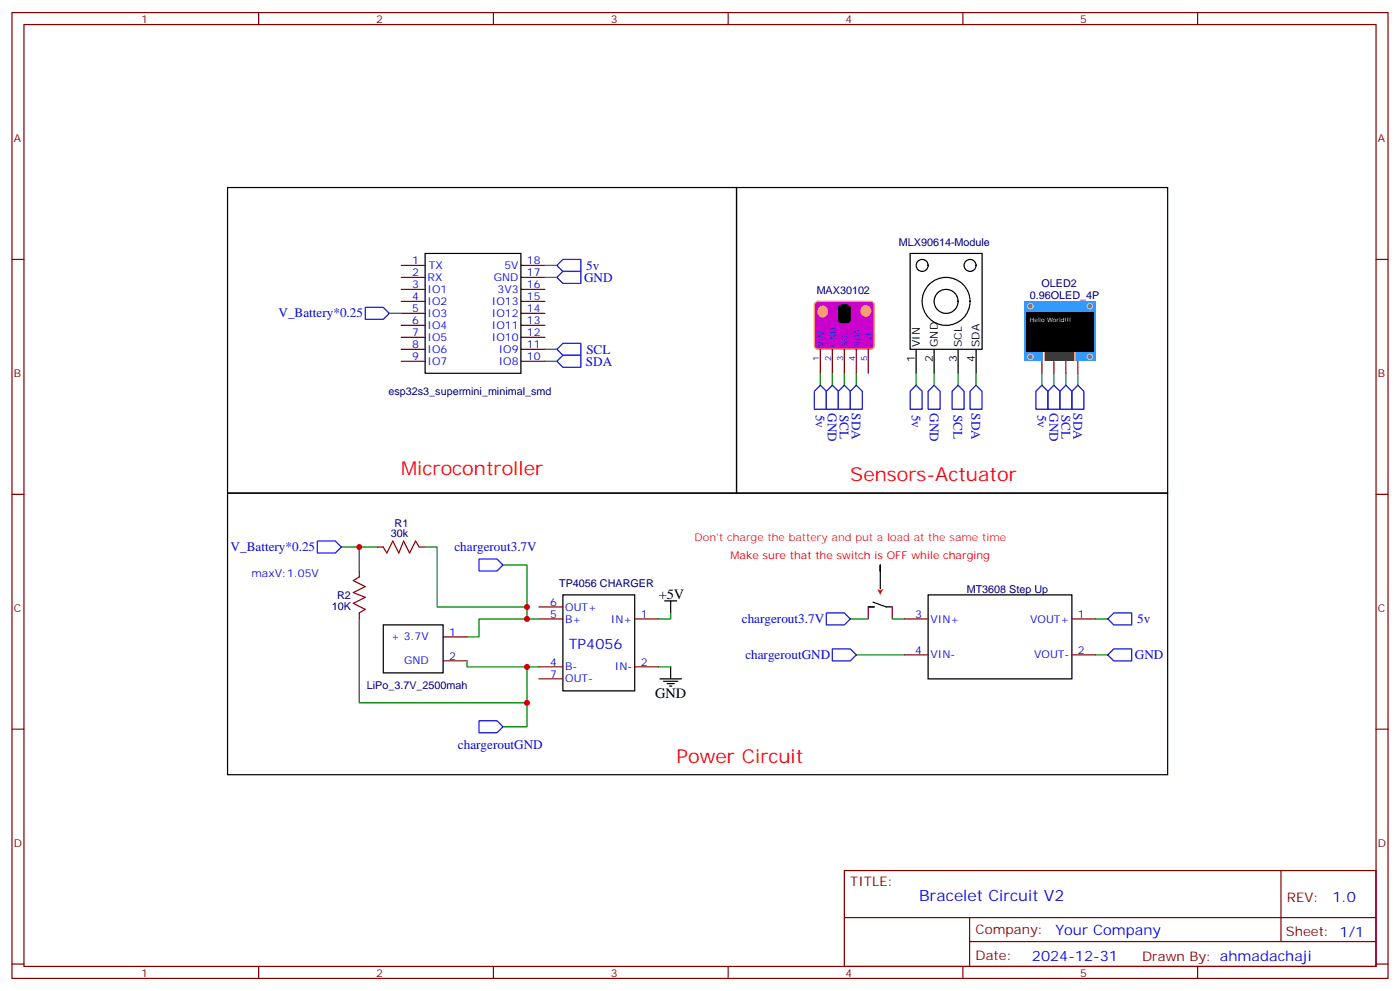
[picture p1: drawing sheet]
<svg xmlns="http://www.w3.org/2000/svg" width="412mm" height="292mm" viewBox="0 0 412 292" stroke-linecap="round" stroke-linejoin="round" font-family="sans-serif">
<g fill="none" stroke="#870000" stroke-width=".35">
<path d="M3.5 3.7h405.4v284.3h-405.4zM7.1 7.2h398.2v277.3h-398.2zM76.2 3.7v3.5M145.3 3.7v3.5M214.5 3.7v3.5M283.6 3.7v3.5M352.8 3.7v3.5M3.5 76.4h3.6M405.3 76.4h3.6M3.5 145.5h3.6M405.3 145.5h3.6M3.5 214.7h3.6"/>
<path d="M405.3 214.7h3.6M248.7 256.3h156.6v28.2h-156.6zM377.3 256.3v20.9M248.7 270.1h156.5M285.6 277.2h119.6M285.6 270.1v14.2M3.5 283.8h3.6M76.2 284.5v3.5M145.3 284.5v3.5M214.5 284.5v3.5M283.6 284.5v3.5M352.8 284.5v3.5"/>
<path d="M405.3 283.8h3.6"/>
</g>
<path d="M240.1 89.2l.8-.5h15.6l.6 .2 .4 .9v12l-.2 .6-.8 .4h-15.6l-.6-.2-.4-.8v-12z" fill="#c0c" stroke="#eda614" stroke-width=".35"/>
<path d="M241.7 102.8v7.1M245.2 102.8v7.1M248.7 102.8v7.1M252.2 102.8v7.1M255.8 102.8v7.1" fill="none" stroke="#870000" stroke-width=".35"/>
<path d="M247.2 90.2l.8-.4h1.7l.6 .4 .2 .6v3.2l-.5 .9a3.2 3.2 0 0 1-2.3 .1l-.6-.4-.2-.6v-3.2z" fill="#000" stroke="#000" stroke-width=".35"/>
<g fill="#eda614" stroke="#eda614" stroke-width=".35">
<path d="M254.2 90.3a1.49 1.49 0 0 1 2.3 1.2 1.49 1.49 0 0 1-2.3 1.3 1.71 1.71 0 0 1 0-2.5z"/>
<path d="M241.5 90.4a1.49 1.49 0 0 1 2.3 1.3 1.49 1.49 0 0 1-2.3 1.3 1.71 1.71 0 0 1 0-2.6z"/>
</g>
<g fill="#fff" stroke="#000" stroke-width=".35">
<path d="M268.1 74.6h21.2v28.2h-21.2z"/>
<circle cx="285.7" cy="78.1" r="1.76"/>
<circle cx="271.6" cy="78.1" r="1.76"/>
<circle cx="278.7" cy="88.7" r="7.1"/>
<circle cx="278.7" cy="88.7" r="3.5"/>
</g>
<path d="M125.2 74.6h28.3v35.3h-28.3zM269.9 102.8v7.1M275.2 102.8v7.1M282.2 102.8v7.1M287.5 102.8v7.1M165.8 175.2h21.2v28.2h-21.2zM255.8 178.7h1.7M257.2 177.3l3.9 1.4h1.7M273.4 175.2h42.3v24.6h-42.3zM112.9 184h17.6v14.1h-17.6z" fill="none" stroke="#000" stroke-width=".35"/>
<g fill="none" stroke="#870000" stroke-width=".35">
<path d="M118.2 78.1h7M153.5 78.1h7M118.2 81.7h7M118.2 85.2h7M118.2 88.7h7M118.2 92.3h7M118.2 95.8h7M118.2 99.3h7M153.5 81.7h7M153.5 85.2h7M153.5 88.7h7M153.5 92.3h7"/>
<path d="M153.5 95.8h7M153.5 99.3h7M118.2 102.8h7M118.2 106.4h7M153.5 102.8h7M153.5 106.4h7M306.9 106.4v3.5M310.4 106.4v3.5M314 106.4v3.5M317.5 106.4v3.5M158.7 178.7h7.1M255.8 178.7v3.5"/>
<path d="M262.8 178.7v3.5M130.5 187.5h7.1M130.5 194.6h7.1M158.7 182.2h7.1M158.7 196.3h7.1M158.7 199.8h7.1M187 182.2h7M187 196.3h7M266.3 182.2h7.1M266.3 192.8h7.1M315.7 182.2h7.1M315.7 192.8h7.1"/>
</g>
<path d="M301.6 88.7h21.2v17.7h-21.2z" fill="#39f"/>
<g fill="#666" stroke="#ccc" stroke-width=".35">
<circle cx="303.5" cy="105.1" r=".81"/>
<circle cx="321" cy="105.1" r=".81"/>
<circle cx="303.5" cy="90.1" r=".81"/>
<circle cx="321" cy="90.1" r=".81"/>
</g>
<path d="M307.4 103.5h9.6v2.9h-9.6z" fill="#fff"/>
<g fill="#fc0">
<path d="M307.5 103.5h.5v2.9h-.5z"/>
<path d="M316.4 103.5h.5v2.9h-.5z"/>
</g>
<path d="M308.1 103.5h8.3v2.9h-8.3z" fill="#333"/>
<path d="M302.3 91.9h19.8v11.7h-19.8z" fill="#000"/>
<g fill="none" stroke="#008700" stroke-width=".35">
<path d="M160.5 78.1h3.5M114.7 92.3h3.5M160.5 81.7h3.5M160.5 106.4h3.5M160.5 102.8h3.5M241.7 109.9v3.5M245.2 109.9v3.5M248.7 109.9v3.5M252.2 109.9v3.5M269.9 109.9v3.5M275.2 109.9v3.5M282.2 109.9v3.5"/>
<path d="M287.5 109.9v3.5M306.9 109.9v3.5M310.4 109.9v3.5M314 109.9v3.5M317.5 109.9v3.5M100.5 161h10.6M105.8 161v7.1M125.2 161h3.6v17.7h26.4v-12.4h-7M155.2 178.7v3.5M105.8 182.2v24.7h49.4M137.6 194.6v1.7h21.1M155.2 196.3v10.6"/>
<path d="M158.7 182.2h-17.6v5.3h-3.5M194 196.3h3.6M197.6 180.4v1.8h-3.6M250.5 182.2h5.3M252.2 192.8h14.1M262.8 182.2h3.5M322.8 192.8h3.5M322.8 182.2h3.5M155.2 206.9v7.1h-7"/>
</g>
<path d="M67 55.2h150v90h-150zM217 55.2h127v90h-127zM67 145.2h277v82.9h-277zM195.8 176.9h3.5M197.6 176.9v3.5M194.4 199.8h6.3M197.6 196.3v3.5M195.4 200.6h4.3M196.5 201.3h2.1M197.2 202h.7" fill="none" stroke="#000" stroke-width=".35"/>
<g fill="none" stroke="#00f" stroke-width=".35">
<path d="M165.8 76.4h5.3v3.5h-5.3l-1.8-1.8zM165.8 79.9h5.3v3.5h-5.3l-1.8-1.7zM107.6 90.5h5.3l1.8 1.8-1.8 1.7h-5.3zM165.8 101.1h5.3v3.5h-5.3l-1.8-1.8zM165.8 104.6h5.3v3.5h-5.3l-1.8-1.7zM239.9 115.2l1.8-1.8 1.7 1.8v5.3h-3.5zM243.4 115.2l1.8-1.8 1.7 1.8v5.3h-3.5zM246.9 115.2l1.8-1.8 1.8 1.8v5.3h-3.6zM250.5 115.2l1.7-1.8 1.8 1.8v5.3h-3.5zM268.1 115.2l1.8-1.8 1.7 1.8v5.3h-3.5zM275.2 113.4l1.7 1.8v5.3h-3.5v-5.3zM282.2 113.4l1.8 1.8v5.3h-3.5v-5.3z"/>
<path d="M285.8 115.2l1.7-1.8 1.8 1.8v5.3h-3.5zM306.9 113.4l1.8 1.8v5.3h-3.5v-5.3zM308.7 115.2l1.7-1.8 1.8 1.8v5.3h-3.5zM314 113.4l1.7 1.8v5.3h-3.5v-5.3zM315.7 115.2l1.8-1.8 1.8 1.8v5.3h-3.6zM93.5 159.3h5.3l1.7 1.7-1.7 1.8h-5.3zM141.1 164.6h5.3l1.8 1.7-1.8 1.8h-5.3zM243.4 180.4h5.3l1.8 1.8-1.8 1.8h-5.3zM245.2 191h5.3l1.7 1.8-1.7 1.8h-5.3zM326.3 182.2l1.8-1.8h5.3v3.6h-5.3zM328.1 191h5.3v3.6h-5.3l-1.8-1.8zM141.1 212.2h5.3l1.8 1.8-1.8 1.7h-5.3z"/>
</g>
<path d="M105.8 169.9l-1.7 1 3.5 1.8-3.5 1.7 3.5 1.5-3.5 1.7 3.5 1.8-1.8 1M112.9 161l1 1.8 1.8-3.5 1.8 3.5 1.4-3.5 1.7 3.5 1.8-3.5 1.1 1.7" fill="none" stroke="#a10000" stroke-width=".35"/>
<path d="M105.8 168.1v1.8M111.1 161h1.8M123.5 161h1.7M105.8 180.4v1.8" fill="none" stroke="#870000" stroke-width=".35"/>
<path d="M258.4 173.4l.9 .4 .9-.4-.9 1.8z" fill="#f00"/>
<path d="M259.3 168.1v-1.8v7.1" fill="none" stroke="#000" stroke-width=".35"/>
<g fill="#c00">
<circle cx="105.8" cy="161" r=".88"/>
<circle cx="155.2" cy="206.9" r=".88"/>
<circle cx="155.2" cy="196.3" r=".88"/>
<circle cx="155.2" cy="182.2" r=".88"/>
<circle cx="155.2" cy="178.7" r=".88"/>
</g>
<g font-size="5.6" fill="#f00">
<text x="118.2" y="139.9">Microcontroller</text>
<text x="250.5" y="141.6">Sensors-Actuator</text>
<text x="199.3" y="224.5">Power Circuit</text>
</g>
<text font-size="4.6" fill="#00f" x="270.8" y="265.3">Bracelet Circuit V2</text>
<g font-size="4.2">
<text x="194" y="176.2">+5V</text>
<text x="193" y="205.5">GND</text>
</g>
<g font-size="4.2" fill="#00f">
<text x="167.5" y="191">TP4056</text>
<text x="392.5" y="265.6">1.0</text>
<text x="310.9" y="275.1">Your Company</text>
<text x="304" y="282.9">2024-12-31</text>
</g>
<g font-size="3.9" fill="#00f">
<text x="172" y="83">GND</text>
<text x="172.7" y="79.4">5v</text>
<text x="82.1" y="93.4">V_Battery*0.25</text>
<text x="172.6" y="107.6">SDA</text>
<text x="172.7" y="104.1">SCL</text>
<text x="240.3" y="122.1" transform="rotate(90 240.3 122.1)">5v</text>
<text x="243.9" y="121.6" transform="rotate(90 243.9 121.6)">GND</text>
<text x="247.4" y="122.1" transform="rotate(90 247.4 122.1)">SCL</text>
<text x="250.9" y="121.6" transform="rotate(90 250.9 121.6)">SDA</text>
<text x="268.6" y="122.1" transform="rotate(90 268.6 122.1)">5v</text>
<text x="273.9" y="121.6" transform="rotate(90 273.9 121.6)">GND</text>
<text x="280.9" y="122.1" transform="rotate(90 280.9 122.1)">SCL</text>
<text x="286.2" y="121.6" transform="rotate(90 286.2 121.6)">SDA</text>
<text x="305.6" y="122.1" transform="rotate(90 305.6 122.1)">5v</text>
<text x="309.1" y="121.6" transform="rotate(90 309.1 121.6)">GND</text>
<text x="312.7" y="122.1" transform="rotate(90 312.7 122.1)">SCL</text>
<text x="316.2" y="121.6" transform="rotate(90 316.2 121.6)">SDA</text>
<text x="67.9" y="162.3">V_Battery*0.25</text>
<text x="133.9" y="162.3">chargerout3.7V</text>
<text x="218.5" y="183.5">chargerout3.7V</text>
<text x="335" y="183.5">5v</text>
<text x="219.6" y="194.1">chargeroutGND</text>
<text x="334.3" y="194.1">GND</text>
<text x="134.9" y="220.5">chargeroutGND</text>
</g>
<g font-size="3.9" fill="#800">
<text x="250.5" y="260.9">TITLE:</text>
<text x="379.1" y="265.6">REV:</text>
<text x="287.4" y="275.1">Company:</text>
<text x="378.7" y="275.7">Sheet: 1/1</text>
<text x="287.4" y="282.8">Date:</text>
<text x="336.4" y="282.8">Drawn By: ahmadachaji</text>
</g>
<g font-size="3.2" fill="#800">
<text x="41.6" y="6.7">1</text>
<text x="110.8" y="6.7">2</text>
<text x="179.9" y="6.7">3</text>
<text x="249.1" y="6.7">4</text>
<text x="318.2" y="6.7">5</text>
<text x="4.1" y="41.8">A</text>
<text x="405.9" y="41.8">A</text>
<text x="4.1" y="110.9">B</text>
<text x="405.9" y="110.9">B</text>
<text x="4.1" y="180.1">C</text>
<text x="405.9" y="180.1">C</text>
<text x="4.1" y="249.2">D</text>
<text x="405.9" y="249.2">D</text>
<text x="41.6" y="287.5">1</text>
<text x="110.8" y="287.5">2</text>
<text x="179.9" y="287.5">3</text>
<text x="249.1" y="287.5">4</text>
<text x="318.2" y="287.5">5</text>
</g>
<g font-size="3.2" fill="#00f">
<text x="121.5" y="77.8">1</text>
<text x="155.2" y="77.8">18</text>
<text x="121.5" y="81.3">2</text>
<text x="125.9" y="82.7">RX</text>
<text x="126.3" y="79.2">TX</text>
<text x="145.5" y="82.7">GND</text>
<text x="148.6" y="79.2">5V</text>
<text x="155.2" y="81.3">17</text>
<text x="121.5" y="84.8">3</text>
<text x="121.5" y="88.4">4</text>
<text x="125.9" y="86.3">IO1</text>
<text x="125.9" y="89.8">IO2</text>
<text x="144.9" y="89.8">IO13</text>
<text x="146.6" y="86.3">3V3</text>
<text x="155.2" y="88.4">15</text>
<text x="155.2" y="84.8">16</text>
<text x="121.5" y="91.9">5</text>
<text x="121.5" y="95.4">6</text>
<text x="125.9" y="93.3">IO3</text>
<text x="144.9" y="93.3">IO12</text>
<text x="155.2" y="95.4">13</text>
<text x="155.2" y="91.9">14</text>
<text x="121.5" y="99">7</text>
<text x="125.9" y="96.8">IO4</text>
<text x="125.9" y="100.4">IO5</text>
<text x="144.9" y="100.4">IO10</text>
<text x="144.9" y="96.8">IO11</text>
<text x="155.2" y="99">12</text>
<text x="121.5" y="102.5">8</text>
<text x="121.5" y="106">9</text>
<text x="125.9" y="103.9">IO6</text>
<text x="125.9" y="107.4">IO7</text>
<text x="146.9" y="107.4">IO8</text>
<text x="146.9" y="103.9">IO9</text>
<text x="155.2" y="106">10</text>
<text x="155.2" y="102.5">11</text>
<text x="74.1" y="169.9">maxV:1.05V</text>
<text x="162" y="178.3">6</text>
<text x="166.5" y="179.7">OUT+</text>
<text x="162" y="181.9">5</text>
<text x="166.5" y="183.3">B+</text>
<text x="180" y="183.3">IN+</text>
<text x="188.7" y="181.9">1</text>
<text x="269.6" y="181.9">3</text>
<text x="274.1" y="183.3">VIN+</text>
<text x="303.5" y="183.3">VOUT+</text>
<text x="317.5" y="181.9">1</text>
<text x="115.2" y="188.6">+ 3.7V</text>
<text x="132.3" y="187.1">1</text>
<text x="119" y="195.6">GND</text>
<text x="132.3" y="194.2">2</text>
<text x="162" y="196">4</text>
<text x="166.5" y="197.4">B-</text>
<text x="181.1" y="197.4">IN-</text>
<text x="188.7" y="196">2</text>
<text x="269.6" y="192.4">4</text>
<text x="274.1" y="193.9">VIN-</text>
<text x="304.6" y="193.9">VOUT-</text>
<text x="317.5" y="192.4">2</text>
<text x="162" y="199.5">7</text>
<text x="166.5" y="200.9">OUT-</text>
</g>
<g font-size="3.2" fill="#000080">
<text x="264.8" y="72.3">MLX90614-Module</text>
<text x="240.6" y="86.4">MAX30102</text>
<text x="303.3" y="88.2">0.96OLED_4P</text>
<text x="306.8" y="84.5">OLED2</text>
<text x="114.5" y="116.4">esp32s3_supermini_minimal_smd</text>
<text x="116.2" y="155.1">R1</text>
<text x="115.2" y="158.2">30k</text>
<text x="164.7" y="172.8">TP4056 CHARGER</text>
<text x="97.7" y="179.4">10K</text>
<text x="99.3" y="176.4">R2</text>
<text x="284.8" y="174.6">MT3608 Step Up</text>
<text x="108.1" y="202.8">LiPo_3.7V_2500mah</text>
</g>
<g font-size="3.2">
<text x="269.5" y="106.6" transform="rotate(-90 269.5 106.6)">1</text>
<text x="270.9" y="102.1" transform="rotate(-90 270.9 102.1)">VIN</text>
<text x="274.8" y="106.6" transform="rotate(-90 274.8 106.6)">2</text>
<text x="276.2" y="102.1" transform="rotate(-90 276.2 102.1)">GND</text>
<text x="281.9" y="106.6" transform="rotate(-90 281.9 106.6)">3</text>
<text x="283.3" y="102.1" transform="rotate(-90 283.3 102.1)">SCL</text>
<text x="287.2" y="106.6" transform="rotate(-90 287.2 106.6)">4</text>
<text x="288.6" y="102.1" transform="rotate(-90 288.6 102.1)">SDA</text>
</g>
<text font-size="3.2" fill="#f06" x="204.6" y="159.3">Don't charge the battery and put a load at the same time</text>
<text font-size="3.2" fill="#f00" x="215.2" y="164.6">Make sure that the switch is OFF while charging</text>
<g font-size="2.5" fill="#00f">
<text x="241.3" y="106.2" transform="rotate(-90 241.3 106.2)">1</text>
<text x="242.7" y="102.1" transform="rotate(-90 242.7 102.1)">VIN</text>
<text x="244.8" y="106.2" transform="rotate(-90 244.8 106.2)">2</text>
<text x="246.2" y="102.1" transform="rotate(-90 246.2 102.1)">GND</text>
<text x="248.4" y="106.2" transform="rotate(-90 248.4 106.2)">3</text>
<text x="249.8" y="102.1" transform="rotate(-90 249.8 102.1)">SCL</text>
<text x="251.9" y="106.2" transform="rotate(-90 251.9 106.2)">4</text>
<text x="253.3" y="102.1" transform="rotate(-90 253.3 102.1)">SDA</text>
<text x="255.4" y="106.2" transform="rotate(-90 255.4 106.2)">5</text>
<text x="256.8" y="102.1" transform="rotate(-90 256.8 102.1)">INT</text>
</g>
<text font-size="1.8" fill="#fff" x="303.4" y="94.7">Hello World!!!</text>
</svg>
